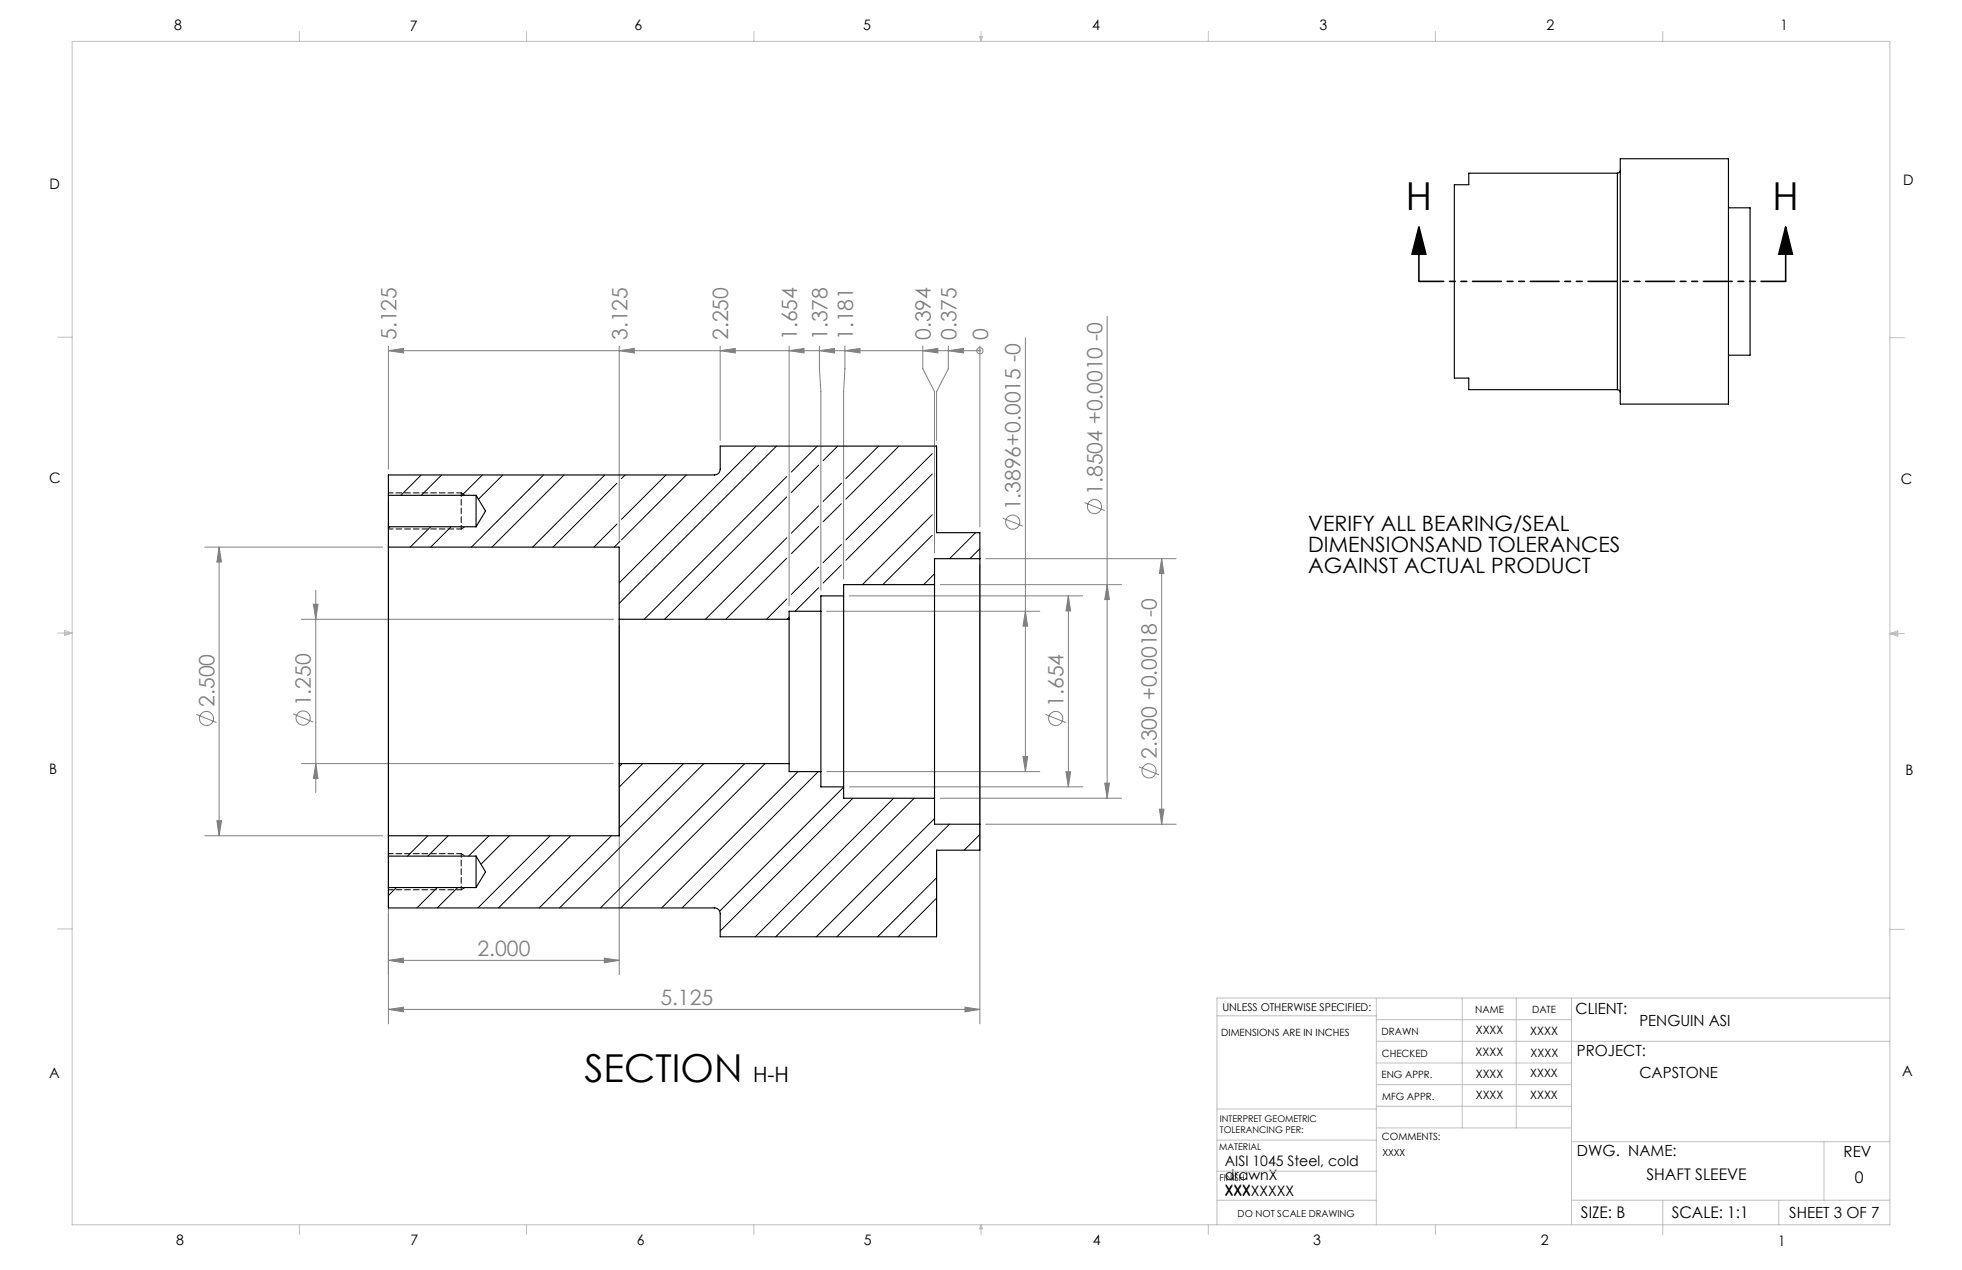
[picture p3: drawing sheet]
<svg xmlns="http://www.w3.org/2000/svg" width="432mm" height="279mm" viewBox="0 0 432 279" stroke-linecap="round" stroke-linejoin="round" font-family="sans-serif">
<g fill="none" stroke="#808080" stroke-width=".22">
<path d="M85.5 76.1v27.1M85.5 77.2h130.2M85.5 77.2l3.3-.5v.9zM136.3 76.1v43M136.3 77.2l3.3-.5v.9zM158.5 76.1v20.8M158.5 77.2l3.3-.5v.9zM173.7 76.1v57.1M173.7 77.2l3.3-.5v.9zM180.3 76.1v5l.4 5v43.7M180.3 77.2l3.4-.5v.9zM185.9 76.1v5l-.2 5v41.3"/>
<path d="M185.9 77.2l3.4-.5v.9zM203.1 76.1v5l2.6 5v35.5M203.1 77.2l3.3-.5v.9zM208.7 76.1v5l-2.6 5v10.8M208.7 77.2l3.3-.5v.9zM215.7 77.2h.1M215.7 76.1v39.8M225.7 74.3v95.5M243.7 69.6v106M85.5 110.2v115M220.7 114l4.4 1.7M238.7 110.6l4.4 1.7"/>
<path d="M45 120.4h39.2M48.2 120.4l.6 3.2h-1.1zM48.2 120.4v63.5M66.3 136.2h68.7M69 132.9h1l-.5 3.3zM69.5 129.9v44.4M136.3 137.5v77M181.9 134.5h46.9M186.9 131.1h51.4M206.9 128.6h39.9M215.7 124.2v101M216.9 122.9h41.9"/>
<path d="M225.7 134.5l.5 3.3h-1.1zM235.1 131.1l.5 3.3h-1zM235.1 131.1v42M243.7 128.6l.5 3.3h-1.1zM255.7 122.9l.5 3.3h-1zM255.7 122.9v58.4M43.2 157.2l4.5 1.8M64.5 157.1l4.4 1.8M230.1 157.2l4.5 1.8M66.3 168h68.7M69.5 168l.5 3.3h-1zM181.9 169.8h46.9"/>
<path d="M186.9 173.1h51.4M206.9 175.6h39.9M225.1 166.4h1.1l-.5 3.4zM234.6 169.8h1l-.5 3.3zM243.1 172.3h1.1l-.5 3.3zM250.6 168.7l4.5 1.8M255.2 178h1l-.5 3.3zM45 183.9h39.2M47.7 180.6h1.1l-.6 3.3zM216.9 181.3h41.9M85.5 211.3l3.3-.5v1zM85.5 211.3h50.8"/>
<path d="M133 210.8l3.3 .5-3.3 .5zM85.5 222.1l3.3-.5v1zM85.5 222.1h130.2M212.4 221.6l3.3 .5-3.3 .5z"/>
<circle cx="215.6" cy="77.2" r=".68"/>
<circle cx="222.9" cy="114.9" r="1.55"/>
<circle cx="240.9" cy="111.5" r="1.56"/>
<circle cx="45.5" cy="158.1" r="1.56"/>
<circle cx="66.7" cy="158" r="1.55"/>
<circle cx="232.4" cy="158.1" r="1.56"/>
<circle cx="252.9" cy="169.6" r="1.56"/>
</g>
<path d="M312.3 49.9l1.5 6h-3zM312.3 49.9v12M393 49.9l1.5 6h-3zM393 49.9v12" fill="none" stroke="#000" stroke-width=".35"/>
<path d="M393 61.9h-80.7" fill="none" stroke="#000" stroke-width=".35" stroke-dasharray="6.3 1.3 1.3 1.3 1.3 1.3" stroke-dashoffset=".9"/>
<g fill="none" stroke="#c0c0c0" stroke-width=".22">
<path d="M15.9 9.1h400v260.4h-400zM65.9 6.9v2.2M115.9 6.9v2.2M165.9 6.9v2.2M215.6 8h.6l-.3 1.1zM215.7 8l.2 1.1M215.9 6.9v2.2M216 8l-.1 1.1M265.9 6.9v2.2M315.9 6.9v2.2M365.9 6.9v2.2M12.7 74.2h3.2"/>
<path d="M415.9 74.3h3.2M12.7 139.3h3.2M14.2 139.1l1.7 .2M14.2 138.7l1.7 .6-1.7 .5zM15.9 139.3l-1.7 .3M415.9 139.4h3.2M415.9 139.4l1.8-.6v1.2zM415.9 139.4l1.8 .3M417.7 139.2l-1.8 .2M12.7 204.4h3.2M302.9 219.6v49.9M321.8 219.6v28.5"/>
<path d="M333.7 219.6v28.5M345.9 219.6v49.9M415.9 204.5h3.2M415.9 219.6h-148.1v49.9M267.8 223.5h35.1M302.9 229.1h113M302.9 233.9h43M302.9 224.3h43M302.9 238.6h43M267.8 257.7h35.1M267.8 250.8h35.1M267.8 244h35.1"/>
<path d="M302.9 248.1h43M302.9 243.4h43M345.9 251.2h70M401.4 251.2v12.9M65.9 269.5v2.1M115.9 269.5v2.1M165.9 269.5v2.1M215.9 269.5v2.1M215.9 269.5l.3 .8h-.6zM265.9 269.5v2.1M267.8 264.1h35.1M315.9 269.5v2.1"/>
<path d="M345.9 264.1h70M365.9 264.1v7.5M391.5 264.1v5.4"/>
</g>
<path d="M101.5 116.4v-8M101.5 116.4l.9-.5M101.5 108.4l.9 .5M101.5 195.7v-7.9M101.5 195.7l.9-.5M101.5 187.8l.9 .5" fill="none" stroke="#000" stroke-width=".22" stroke-dasharray="1.3 .6" stroke-dashoffset=".5"/>
<path d="M85.5 108.4h16M85.5 116.4h16M85.5 187.8h16M85.5 195.7h16" fill="none" stroke="#000" stroke-width=".22" stroke-dasharray="1.3 .6" stroke-dashoffset=".3"/>
<path d="M393 49.9l1.5 6h-3zM312.3 49.9l1.5 6h-3z" fill="#000"/>
<g fill="#808080">
<path d="M133 210.8l3.3 .5-3.3 .5zM85.5 211.3l3.3-.5v1z"/>
<path d="M85.5 222.1l3.3-.5v1zM212.4 221.6l3.3 .5-3.3 .5z"/>
<path d="M48.2 120.4l.6 3.2h-1.1zM47.7 180.6h1.1l-.6 3.3zM69 132.9h1l-.5 3.3zM69.5 168l.5 3.3h-1zM225.7 134.5l.5 3.3h-1.1zM225.1 166.4h1.1l-.5 3.4zM243.7 128.6l.5 3.3h-1.1zM243.1 172.3h1.1l-.5 3.3zM255.7 122.9l.5 3.3h-1zM255.2 178h1l-.5 3.3zM235.1 131.1l.5 3.3h-1zM234.6 169.8h1l-.5 3.3z"/>
<path d="M203.1 77.2l3.3-.5v.9zM185.9 77.2l3.4-.5v.9zM180.3 77.2l3.4-.5v.9zM173.7 77.2l3.3-.5v.9zM136.3 77.2l3.3-.5v.9zM208.7 77.2l3.3-.5v.9zM158.5 77.2l3.3-.5v.9zM85.5 77.2l3.3-.5v.9z"/>
</g>
<g fill="none" stroke="#000" stroke-width=".25">
<path d="M356 38.1h-32.7v2.5h-3.2v42.6h3.2v2.5h32.7M356 38.1v47.6M356.6 37.5a.6 .6 0 0 1-.6 .6M356.6 34.9h23.8v54h-23.8zM380.4 45.7h4.8v32.4h-4.8M356 85.7a.66 .66 0 0 1 .6 .7M85.5 109v-4.5h71.7a1.26 1.26 0 0 0 1.3-1.3v-5.1h47.6v19.1h9.6v5.7M85.5 109v6.9M85.5 115.9v4.5M85.5 115.9h19.3M85.5 109h19.3M104.8 109v6.9"/>
<path d="M104.8 109l2.1 3.4-2.1 3.5M85.5 120.4v63.5M85.5 120.4h50.8v15.8M136.3 136.2v31.8M136.3 136.2h37.4M173.7 136.2v31.8M180.7 134.5v35.3M180.7 134.5h-7v1.7M185.7 131.1v42M185.7 131.1h-5v3.4M205.7 128.6v47M205.7 128.6h-20v2.5"/>
<path d="M215.7 122.9v58.4M215.7 122.9h-10v5.7M136.3 168v15.9h-50.8M136.3 168h37.4M173.7 168v1.8h7M180.7 169.8v3.3h5M185.7 173.1v2.5h20M205.7 175.6v5.7h10M85.5 188.3v7M85.5 183.9v4.4M85.5 195.3h19.3M85.5 188.3h19.3"/>
<path d="M104.8 188.3v7M104.8 188.3l2.1 3.5-2.1 3.5M215.7 181.3v5.7h-9.6v19.1h-47.6v-5.1a1.21 1.21 0 0 0-1.3-1.3h-71.7v-4.4"/>
</g>
<g fill="none" stroke="#000" stroke-width=".22">
<path d="M166.4 98.1l-30.1 30.1M170.9 98.1l-34.6 34.7M179.9 98.1l-5.7 5.8M184.4 98.1l-3.2 3.3M193.4 98.1l-7.2 7.2M197.8 98.1l-11.6 11.7M205.2 99.8l-19 19M85.8 115.9l-.3 .3M92.7 104.5l-4.5 4.5M94.8 115.9l-4.5 4.5M97.2 104.5l-4.5 4.5M99.3 115.9l-4.5 4.5"/>
<path d="M106.2 104.5l-4.5 4.5M110.7 104.5l-5.4 5.3M119.6 104.5l-15.8 15.9M124.1 104.5l-15.8 15.9M133.1 104.5l-15.9 15.9M135.8 115.3l-5.1 5.1M135.8 106.3l-14.1 14.1M136.5 119.1l-1.3 1.3M137.6 104.5l-.8 .8M146.6 104.5l-9.8 9.8M151.1 104.5l-14.3 14.3M173.1 104.8l-31.3 31.4"/>
<path d="M173.1 109.3l-26.8 26.9M173.1 118.3l-17.8 17.9M180.2 102.3l-6 6M180.2 115.8l-6 6M180.2 111.3l-6 6M185.2 106.3l-4 4M185.2 119.8l-4 4M185.2 110.8l-4 4M205.2 113.2l-15.4 15.4M205.2 104.3l-19 19M205.2 117.8l-10.9 10.8M214.7 117.2l-5.7 5.7"/>
<path d="M173.1 131.8l-4.4 4.4M173.1 122.8l-13.4 13.4M173.7 135.8l-.5 .4M180.2 124.8l-6 6M180.2 129.3l-5.2 5.2M185.2 124.3l-4 4M205.7 126.2l-2.4 2.4M215.7 120.7l-2.2 2.2M136.9 168l-.6 .7M141.5 168l-5.2 5.1M150.4 168l-14.1 14.1M154.9 168l-31.7 31.7"/>
<path d="M163.9 168l-31.7 31.7M168.4 168l-31.8 31.7M175.6 169.8l-30 29.9M180.1 169.8l-30 29.9M185.7 173.2l-27.3 27.2M187.7 175.6l-29.2 29.2M196.7 175.6l-30.5 30.5M201.2 175.6l-30.5 30.5M87.2 195.3l-1.7 1.7M94.2 183.9l-4.5 4.4M96.2 195.3l-4.4 4.4M98.6 183.9l-4.4 4.4"/>
<path d="M100.7 195.3l-4.5 4.4M107.6 183.9l-4.5 4.4M112.1 183.9l-6.2 6.2M121.1 183.9l-15.9 15.8M125.6 183.9l-15.9 15.8M134.5 183.9l-15.8 15.8M205.7 180.1l-26 26M206.1 193.1l-13 13M206.1 197.6l-8.4 8.5M209 181.3l-24.8 24.8M215.7 183.6l-3.5 3.4"/>
</g>
<g font-size="8.5">
<text x="309.4" y="46.1">H</text>
<text x="390.1" y="46.1">H</text>
<text x="128.6" y="238">SECTION</text>
</g>
<g font-size="4.7" fill="#808080">
<text x="87.3" y="74.8" transform="rotate(-90 87.3 74.8)">5.125</text>
<text x="138.1" y="74.8" transform="rotate(-90 138.1 74.8)">3.125</text>
<text x="160.3" y="74.8" transform="rotate(-90 160.3 74.8)">2.250</text>
<text x="175.4" y="74.8" transform="rotate(-90 175.4 74.8)">1.654</text>
<text x="182.1" y="74.8" transform="rotate(-90 182.1 74.8)">1.378</text>
<text x="187.7" y="74.8" transform="rotate(-90 187.7 74.8)">1.181</text>
<text x="204.9" y="74.8" transform="rotate(-90 204.9 74.8)">0.394</text>
<text x="210.5" y="74.8" transform="rotate(-90 210.5 74.8)">0.375</text>
<text x="217.4" y="74.8" transform="rotate(-90 217.4 74.8)">0</text>
<text x="224.6" y="112.3" transform="rotate(-90 224.6 112.3)">1.3896+0.0015 -0</text>
<text x="242.6" y="108.9" transform="rotate(-90 242.6 108.9)">1.8504 +0.0010 -0</text>
<text x="47.2" y="155.5" transform="rotate(-90 47.2 155.5)">2.500</text>
<text x="68.4" y="155.4" transform="rotate(-90 68.4 155.4)">1.250</text>
<text x="234.1" y="155.5" transform="rotate(-90 234.1 155.5)">1.654</text>
<text x="254.6" y="167" transform="rotate(-90 254.6 167)">2.300 +0.0018 -0</text>
<text x="105.1" y="210.3">2.000</text>
<text x="145.3" y="221.1">5.125</text>
</g>
<g font-size="4.7">
<text x="287.9" y="116.9">VERIFY ALL BEARING/SEAL</text>
<text x="287.9" y="121.4">DIMENSIONSAND TOLERANCES</text>
<text x="287.9" y="126">AGAINST ACTUAL PRODUCT</text>
<text x="165.7" y="238">H-H</text>
</g>
<g font-size="3.5">
<text x="362.3" y="259.6">SHAFT SLEEVE</text>
<text x="408.2" y="260.2">0</text>
<text x="347.9" y="268">SIZE: B</text>
<text x="367.9" y="268">SCALE: 1:1</text>
</g>
<g font-size="3.4">
<text x="346.8" y="223.1">CLIENT:</text>
<text x="360.8" y="225.8">PENGUIN ASI</text>
<text x="347.1" y="232.3">PROJECT:</text>
<text x="360.8" y="237.1">CAPSTONE</text>
<text x="347.1" y="254.2">DWG. NAME:</text>
<text x="405.7" y="254.5">REV</text>
<text x="393.8" y="267.9">SHEET 3 OF 7</text>
</g>
<g font-size="3.2">
<text x="38.3" y="6.7">8</text>
<text x="90.2" y="6.7">7</text>
<text x="139.7" y="6.5">6</text>
<text x="190" y="6.5">5</text>
<text x="240.4" y="6.5">4</text>
<text x="290.4" y="6.7">3</text>
<text x="340.4" y="6.5">2</text>
<text x="391.9" y="6.7">1</text>
<text x="10.9" y="41.6">D</text>
<text x="418.9" y="40.7">D</text>
<text x="10.9" y="106.3">C</text>
<text x="418.4" y="106.4">C</text>
<text x="10.8" y="170.2">B</text>
<text x="419.4" y="170.6">B</text>
<text x="10.8" y="237.2">A</text>
<text x="418.6" y="236.8">A</text>
<text x="269.6" y="256.5">AISI 1045 Steel, cold</text>
<text x="269.6" y="259.6">drawnX</text>
<text x="269.6" y="262.8">XXX</text>
<text x="269.6" y="263.2">XXXXXXXX</text>
<text x="38.8" y="273.8">8</text>
<text x="90.4" y="273.8">7</text>
<text x="140.2" y="273.8">6</text>
<text x="190.1" y="273.9">5</text>
<text x="240.5" y="273.8">4</text>
<text x="289" y="273.9">3</text>
<text x="339.1" y="273.8">2</text>
<text x="391.4" y="274.1">1</text>
</g>
<g font-size="2.5">
<text x="324.8" y="227.6">XXXX</text>
<text x="336.8" y="227.7">XXXX</text>
<text x="324.8" y="232.3">XXXX</text>
<text x="336.8" y="232.5">XXXX</text>
<text x="324.8" y="237.1">XXXX</text>
<text x="336.8" y="237">XXXX</text>
<text x="324.8" y="241.9">XXXX</text>
<text x="336.8" y="241.8">XXXX</text>
</g>
<text font-size="2.4" x="269" y="222.4">UNLESS OTHERWISE SPECIFIED:</text>
<g font-size="2.2">
<text x="268.8" y="228">DIMENSIONS ARE IN INCHES</text>
<text x="304.1" y="227.7">DRAWN</text>
<text x="324.7" y="222.9">NAME</text>
<text x="337.2" y="222.9">DATE</text>
<text x="304.1" y="232.6">CHECKED</text>
<text x="304" y="237.2">ENG APPR.</text>
<text x="304.2" y="241.9">MFG APPR.</text>
<text x="304.1" y="250.9">COMMENTS:</text>
</g>
<g font-size="2.1">
<text x="304.2" y="254.3">XXXX</text>
<text x="272.4" y="267.8">DO NOT SCALE DRAWING</text>
</g>
<g font-size="2">
<text x="268.5" y="246.8">INTERPRET GEOMETRIC</text>
<text x="268.5" y="249.4">TOLERANCING PER:</text>
<text x="268.3" y="252.9">MATERIAL</text>
<text x="268.4" y="259.7">FINISH</text>
</g>
</svg>
